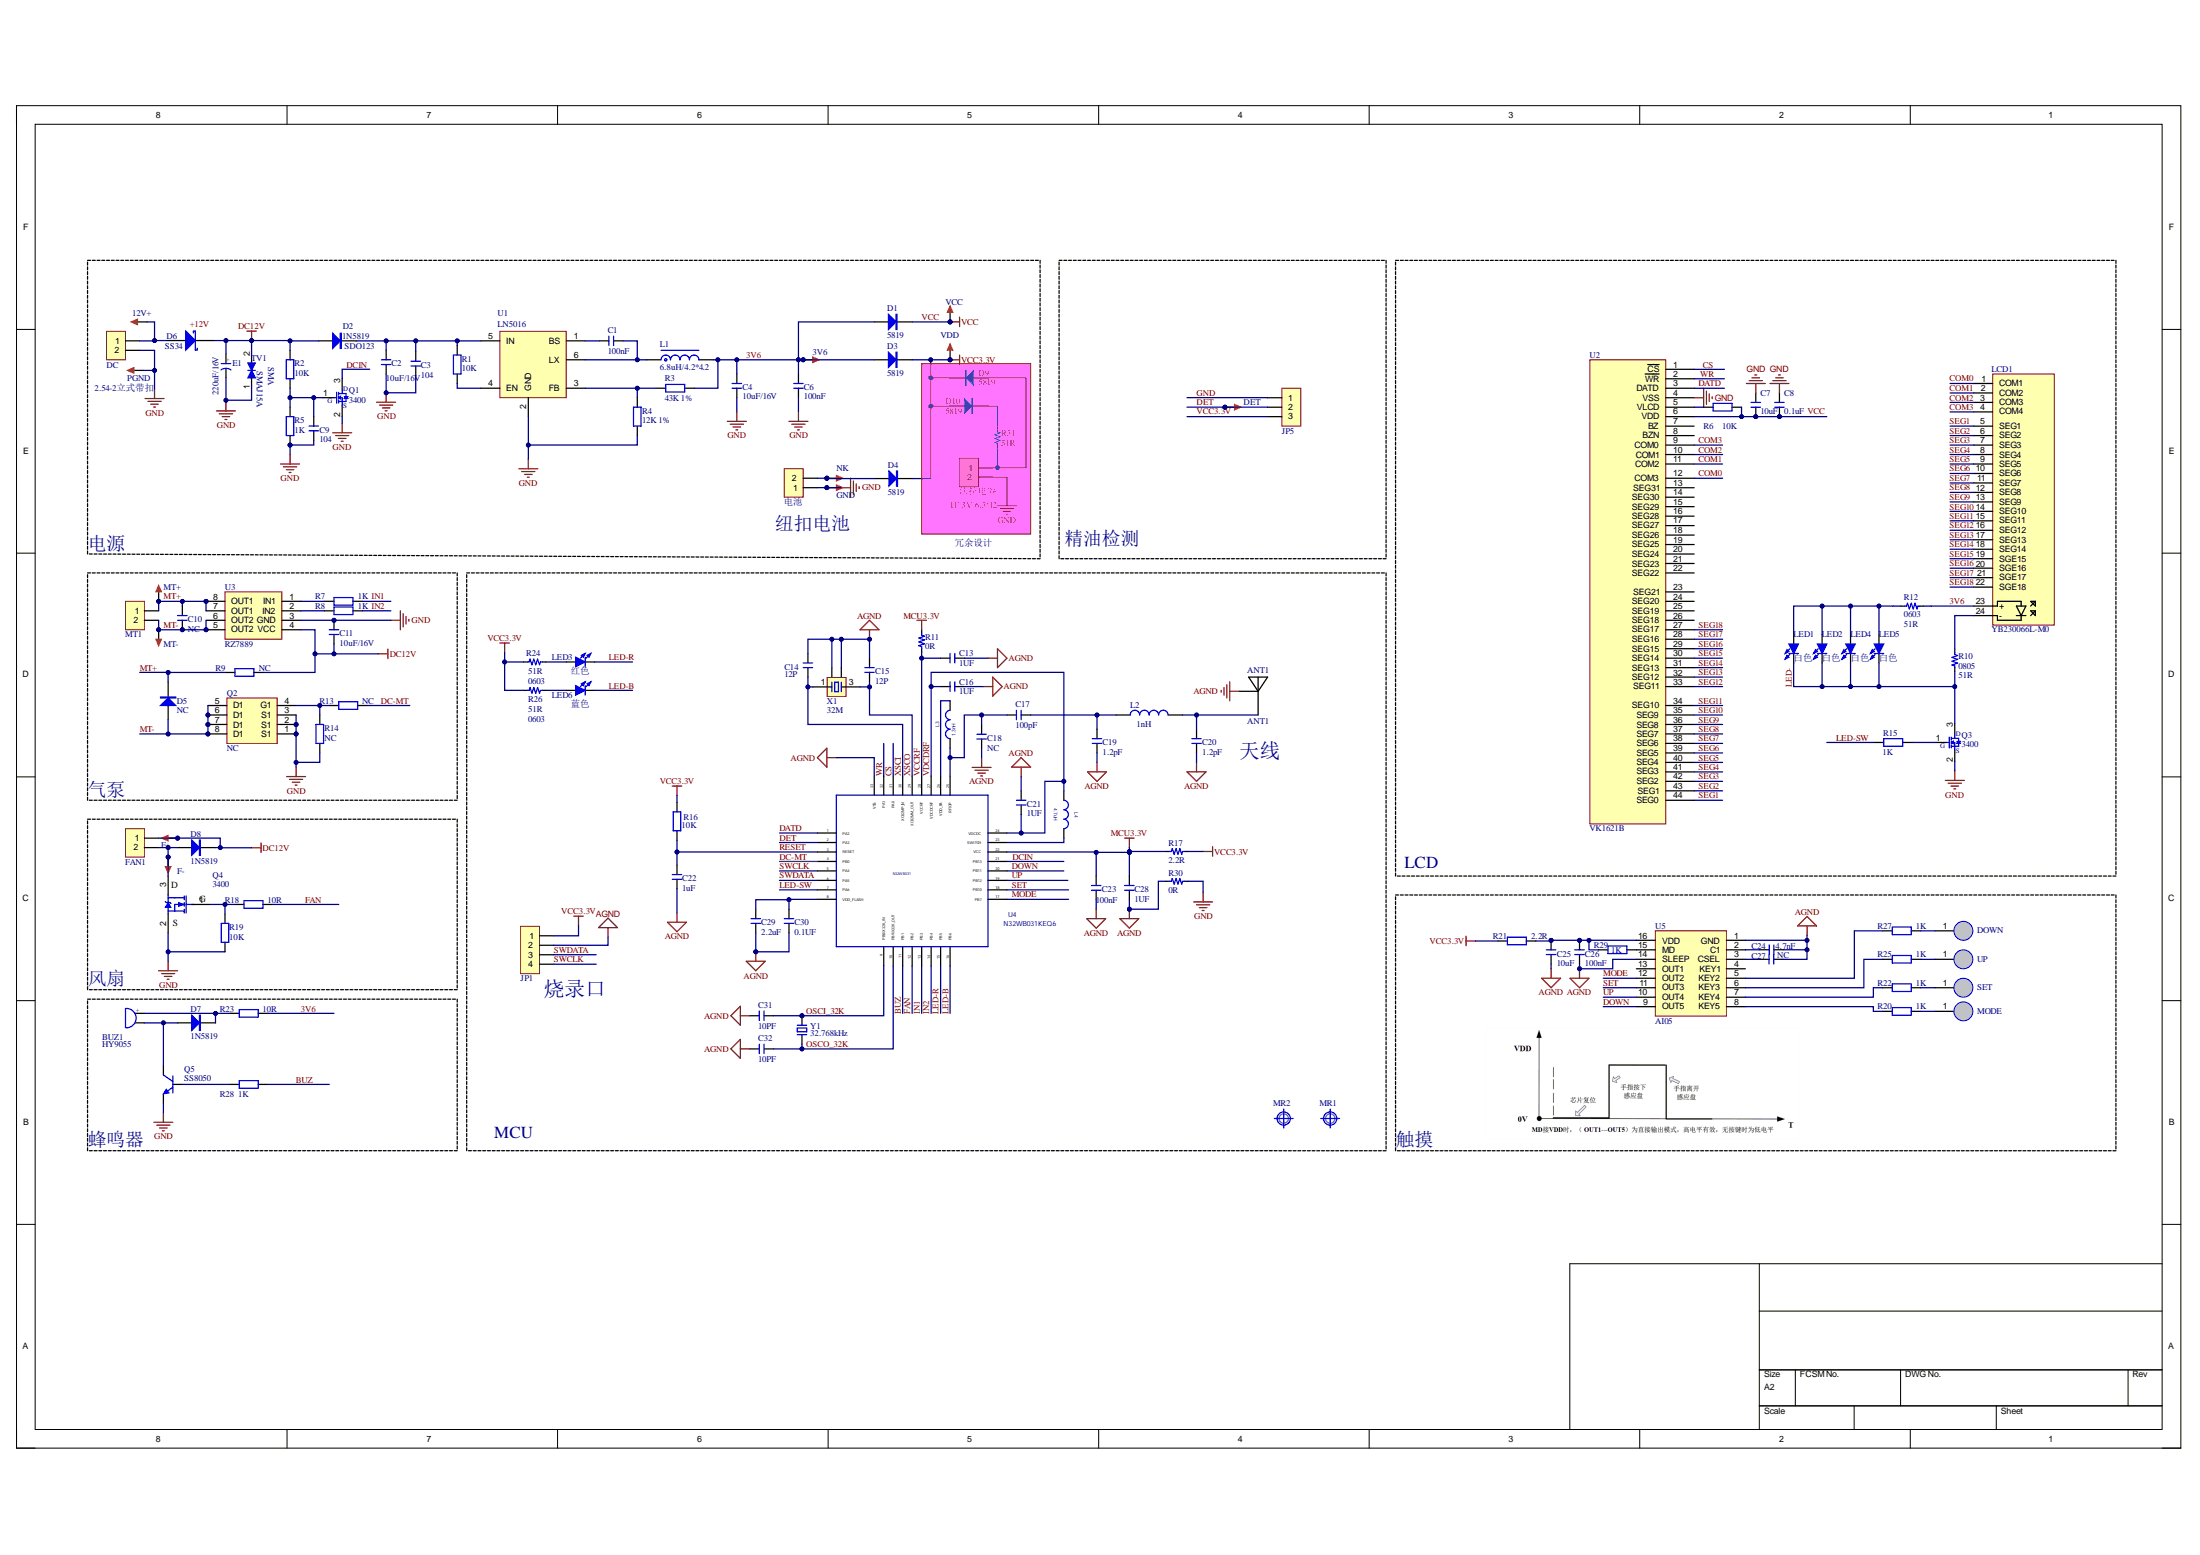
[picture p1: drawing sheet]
# Altium schematic sheet NQX25017A-V1.0(i300-N32WB031).SchDoc
size 580 x 359 mm; SheetNumber: 1; SheetTotal: 1

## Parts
3V6  TEST  [TEST 1.2]  (value not drawn)
12V+  TEST  [TEST 1.2]  (value not drawn)
ANT1  ANT1  [ANT-BLUE]
BUZ1  HY9055  [BEEP 4x9x5.5 - duplicate]
C1  100nF  [C0603-T]
C2  10uF/16V  [C0603]
C3  104  [C0603-T]
C4  10uF/16V  [C0805-T]
C6  100nF  [C0603-T]
C7  10uF  [C0603-T]
C8  0.1uF  [C0603-T]
C9  104  [C0603-T]
C10  NC  [C0603-T]
C11  10uF/16V  [C0603]
C13  1UF  [C0603-T]
C14  12P  [C0603-T]
C15  12P  [C0603-T]
C16  1UF  [C0603-T]
C17  100pF  [C0603-T]
C18  NC  [C0603-T]
C19  1.2pF  [C0603-T]
C20  1.2pF  [C0603-T]
C21  1UF  [C0603-T]
C22  1uF  [C0603-T]
C23  100nF  [C0603-T]
C24  4.7nF  [C0603-T]
C25  10uF  [C0603-T]
C26  100nF  [C0603-T]
C27  NC  [C0603-T]
C28  1UF  [C0603-T]
C29  2.2uF  [C0603-T]
C30  0.1UF  [C0603-T]
C31  10PF  [C0603-T]
C32  10PF  [C0603-T]
D1  5819  [SOD-123]
D2  1N5819  value SDO123  [SOD-123]
D3  5819  [SOD-123]
D4  5819  [SOD-123]
D5  NC  [SMA]
D6  SS34  [SMA]
D7  1N5819  [MINI_MELF (LL34)]
D8  1N5819  [MINI_MELF (LL34)]
D9  5819  [SOD-123]
D10  5819  [SOD-123]
DC  2.54-2立式带扣  [XH2.54-LS-2P]
DET  TEST  [TEST 1.2]  (value not drawn)
DOWN  12x16  [0.3-6.8-12-8]  (value not drawn)
E1  220uF/16V  [CM D(6.3*7.7)]
F+  TEST  [TEST 1.2]  (value not drawn)
F-  TEST  [TEST 1.2]  (value not drawn)
FAN1  2.54-2立式带扣  [XH2.54-LS-2P]  (value not drawn)
GND  TEST  [TEST 1.2]  (value not drawn)
JP1  HDR-1X4  [CN4P2.0]  (value not drawn)
JP5  1.25X3立贴  [MX 1.25-LS-3P]  (value not drawn)
L1  6.8uH/4.2*4.2  [L5X5]
L2  1nH  [R0603-T]
L3  1.3nH  [R0603-T]
L4  4.7uH  [R0603-T]
LCD1  YB230066L-M0  [YB23006L0-M0]
LED1  白色  [LED 0805G]
LED2  白色  [LED 0805G]
LED3  红色  [LED 0805B]
LED4  白色  [LED 0805G]
LED5  白色  [LED 0805G]
LED6  蓝色  [LED 0805B]
MODE  12x16  [0.3-6.8-12-8]  (value not drawn)
MR1  (no value)  [Mark 1]
MR2  (no value)  [Mark 1]
MT1  2.54-2立式带扣  [XH2.54-LS-2P]  (value not drawn)
MT+  TEST  [TEST 1.2]  (value not drawn)
MT-  TEST  [TEST 1.2]  (value not drawn)
NK  TEST  [TEST 1.2]  (value not drawn)
PGND  TEST  [TEST 1.2]  (value not drawn)
Q1  3400  [SOT-23]
Q2  NC  [DFN3X3_8P]
Q3  3400  [SOT-23]
Q4  3400  [SOT-23]
Q5  SS8050  [SOT-23]
R1  10K  [R0603-T]
R2  10K  [R0603-T]
R3  43K 1%  [R0603-T]
R4  12K 1%  [R0603-T]
R5  1K  [R0603-T]
R6  10K  [R0603-T]
R7  1K  [R0603-T]
R8  1K  [R0603-T]
R9  NC  [R1206-T]
R10  51R  value 0805  [R0805-T]
R11  0R  [R0603-T]
R12  51R  value 0603  [R0603-T]
R13  NC  [R0603-T]
R14  NC  [R0603-T]
R15  1K  [R0603-T]
R16  10K  [R0603-T]
R17  2.2R  [R0603-T]
R18  10R  [R0603-T]
R19  10K  [R0603-T]
R20  1K  [R0603-T]
R21  2.2R  [R0603-T]
R22  1K  [R0603-T]
R23  10R  [R0603-T]
R24  51R  value 0603  [R0603-T]
R25  1K  [R0603-T]
R26  51R  value 0603  [R0603-T]
R27  1K  [R0603-T]
R28  1K  [R0603-T]
R29  1K  [R0603-T]
R30  0R  [R0603-T]
R31  51R  [R0805-T]
SET  12x16  [0.3-6.8-12-8]  (value not drawn)
TV1  SMAJ15A  value SMA  [SMA]
U1  LN5016  [SOT23-6L]
U2  VK1621B  [LQFP44 10X10_N]
U3  RZ7889  [SOP8_N]
U4  N32WB031KEQ6  value N32WB031  [QFN32_4X4]
U5  AI05  [SOP16]
UP  12x16  [0.3-6.8-12-8]  (value not drawn)
VCC  TEST  [TEST 1.2]  (value not drawn)
VDD  TEST  [TEST 1.2]  (value not drawn)
X1  32M  [OSC3225]
Y1  32.768kHz  [OSC-3x8-WI-B]
法拉电容  1F/3V/6.3*12  [CE-2.5*5*11-H]
电池  2.0-2立贴无扣  [PH2.0-LS-2P]  (value not drawn)

## Blocks framed on the sheet
精油检测: DET JP5
LCD: C7 C8 LCD1 LED1 LED2 LED4 LED5 Q3 R6 R10 R12 R15 U2
气泵: C10 C11 D5 MT1 MT+ MT- Q2 R7-R9 R13 R14 U3
风扇: D8 F+ F- FAN1 Q4 R18 R19
触摸: C24-C27 DOWN MODE R20-R22 R25 R27 R29 SET U5 UP

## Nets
AGND: ANT1.2 C13.1 C14.2 C15.2 C16.1 C18.1 C19.1 C20.1 C21.1 C22.1 C23.2 C24.2 C25.2 C26.2 C27.2 C28.2 C29.1 C30.2 C31.1 C32.1 JP1.2 R30.2 U4.33(VSS) U5.1(GND) U5.14(SLEEP) X1.2 X1.4
DC12V: C11.1 D2.1(A) D6.2(K) D8.2(K) E1.1(A) F+.1 FAN1.1 R2.1 R9.2 TV1.2(k) U3.4(VCC)
GND: C2.1 C3.1 C4.1 C6.2 C7.1 C8.1 C9.1 C11.2 DC.2 E1.2(K) GND.1 JP5.1 PGND.1 Q1.2(S) Q2.1(S1) Q2.2(S1) Q2.3(S1) Q3.2(S) Q4.2(S) Q5.2(E) R4.1 R5.1 R14.1 R19.1 R30.1 TV1.1(a) U1.2(GND) U2.4(VSS) U3.3(GND) 法拉电容.2 电池.1
MCU3.3V: C23.1 C28.1 R11.2 R17.2 U4.22(VCC)
VCC: C7.2 C8.2 D1.2(K) R6.1 U2.6(VDD) VCC.1
VCC3.3V: D3.2(K) D4.2(K) D9.2(K) D10.1(A) JP1.1 JP5.3 R16.1 R17.1 R21.1 R24.1 R26.1 VDD.1
3V6: 3V6.1 C4.2 C6.1 D1.1(A) D3.1(A) L1.2 LCD1.23(+) R3.2 R12.2 R23.2
BUZ: R28.1 U4.11(PB1)
COM0: LCD1.1(COM1) U2.12(COM3)
COM1: LCD1.2(COM2) U2.11(COM2)
COM2: LCD1.3(COM3) U2.10(COM1)
COM3: LCD1.4(COM4) U2.9(COM0)
CS: U2.1(~{CS}) U4.31(PA0)
DATD: U2.3(DATD) U4.1(PA2)
DC-MT: R13.2 U4.4(PB0)
DCIN: Q1.3(D) U4.21(PB13)
DET: DET.1 JP5.2 U4.2(PA3)
DOWN: U4.20(PB11) U5.9(OUT5)
FAN: R18.2 U4.12(PB2)
IN1: R7.2 U4.13(PB3)
IN2: R8.2 U4.14(PB4)
LED-: LED1.2(K) LED2.2(K) LED4.2(K) LED5.2(K) Q3.3(D) R10.1
LED-B: LED6.2(K) U4.16(PB6)
LED-R: LED3.2(K) U4.15(PB5)
LED-SW: R15.2 U4.7(PA6)
MODE: U4.17(PB7) U5.12(OUT2)
MT+: C10.2 D5.2(K) MT1.1 MT+.1 R9.1 U3.7(OUT1) U3.8(OUT1)
MT-: C10.1 D5.1(A) MT1.2 MT-.1 Q2.5(D1) Q2.6(D1) Q2.7(D1) Q2.8(D1) U3.5(OUT2) U3.6(OUT2)
OSCI_32K: C31.2 U4.9(PB8/X32K_IN) Y1.1
OSCO_32K: C32.2 U4.10(PB9/X32K_OUT) Y1.2
RESET: C22.2 R16.2 U4.3(RESET)
SEG1: LCD1.5(SEG1) U2.44(SEG0)
SEG2: LCD1.6(SEG2) U2.43(SEG1)
SEG3: LCD1.7(SEG3) U2.42(SEG2)
SEG4: LCD1.8(SEG4) U2.41(SEG3)
SEG5: LCD1.9(SEG5) U2.40(SEG4)
SEG6: LCD1.10(SEG6) U2.39(SEG5)
SEG7: LCD1.11(SEG7) U2.38(SEG6)
SEG8: LCD1.12(SEG8) U2.37(SEG7)
SEG9: LCD1.13(SEG9) U2.36(SEG8)
SEG10: LCD1.14(SEG10) U2.35(SEG9)
SEG11: LCD1.15(SEG11) U2.34(SEG10)
SEG12: LCD1.16(SEG12) U2.33(SEG11)
SEG13: LCD1.17(SEG13) U2.32(SEG12)
SEG14: LCD1.18(SEG14) U2.31(SEG13)
SEG15: LCD1.19(SGE15) U2.30(SEG14)
SEG16: LCD1.20(SGE16) U2.29(SEG15)
SEG17: LCD1.21(SGE17) U2.28(SEG16)
SEG18: LCD1.22(SGE18) U2.27(SEG17)
SET: U4.18(PB10) U5.11(OUT3)
SWCLK: JP1.4 U4.5(PA4)
SWDATA: JP1.3 U4.6(PA5)
UP: U4.19(PB12) U5.10(OUT4)
VCCRF: C13.2 R11.1 U4.28(VCCRF)
VDCDRF: C16.2 C21.2 L4.2 U4.24(VDCDC) U4.27(VDCDCRF)
WR: U2.2(~{WR}) U4.32(PA1)
XSCI: C14.1 U4.30(XO32MP_IN) X1.1
XSCO: C15.1 U4.29(XO32MM_OUT) X1.3
Net12V+_1: 12V+.1 D6.1(A) DC.1
NetANT1_1: ANT1.1 C20.2 L2.2
NetBUZ1_1: BUZ1.1 D7.2(K) R23.1
NetBUZ1_2: BUZ1.2 D7.1(A) Q5.3(C)
NetC1_1: C1.1 L1.1 U1.6(LX)
NetC1_2: C1.2 U1.1(BS)
NetC2_2: C2.2 C3.2 D2.2(K) R1.1 U1.5(IN)
NetC9_2: C9.2 Q1.1(G) R2.2 R5.2
NetC17_1: C17.1 C19.2 L2.1
NetC17_2: C17.2 C18.2 L3.2 U4.25(RFIOP)
NetC24_1: C24.1 U5.2(C1)
NetC25_1: C25.1 C26.1 R21.2 R29.1 U5.16(VDD)
NetC27_1: C27.1 U5.3(CSEL)
NetC29_2: C29.2 C30.1 U4.8(VDD_FLASH)
NetD4_1: D4.1(A) NK.1 电池.2
NetD8_1: D8.1(A) F-.1 FAN1.2 Q4.3(D)
NetD9_1: D9.1(A) R31.1 法拉电容.1
NetD10_2: D10.2(K) R31.2
NetDOWN_1: DOWN.1 R27.2
NetL3_1: L3.1 U4.26(VDD_PA)
NetL4_1: L4.1 U4.23(SWITCH)
NetLCD1_24: LCD1.24(-) R10.2
NetLED1_1: LED1.1(A) LED2.1(A) LED4.1(A) LED5.1(A) R12.1
NetLED3_1: LED3.1(A) R24.2
NetLED6_1: LED6.1(A) R26.2
NetMODE_1: MODE.1 R20.2
NetQ2_4: Q2.4(G1) R13.1 R14.2
NetQ3_1: Q3.1(G) R15.1
NetQ4_1: Q4.1(G) R18.1 R19.2
NetQ5_1: Q5.1(B) R28.2
NetR1_2: R1.2 U1.4(EN)
NetR3_1: R3.1 R4.2 U1.3(FB)
NetR6_2: R6.2 U2.5(VLCD)
NetR7_1: R7.1 U3.1(IN1)
NetR8_1: R8.1 U3.2(IN2)
NetR20_1: R20.1 U5.8(KEY5)
NetR22_1: R22.1 U5.7(KEY4)
NetR22_2: R22.2 SET.1
NetR25_1: R25.1 U5.6(KEY3)
NetR25_2: R25.2 UP.1
NetR27_1: R27.1 U5.5(KEY2)
NetR29_2: R29.2 U5.15(MD)

Not connected (* = marked no-connect by the designer): U2 7(BZ) 8(BZN) 13(SEG31) 14(SEG30) 15(SEG29) 16(SEG28) 17(SEG27) 18(SEG26) 19(SEG25) 20(SEG24) 21(SEG23) 22(SEG22) 23(SEG21) 24(SEG20) 25(SEG19) 26(SEG18); U5 4(KEY1) 13(OUT1)

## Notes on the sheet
- 电源
- 纽扣电池
- 冗余设计
- 天线
- (near JP1) 烧录口
- 蜂鸣器
- MCU
- Labels drawn without touching a wire or pin: +12V
